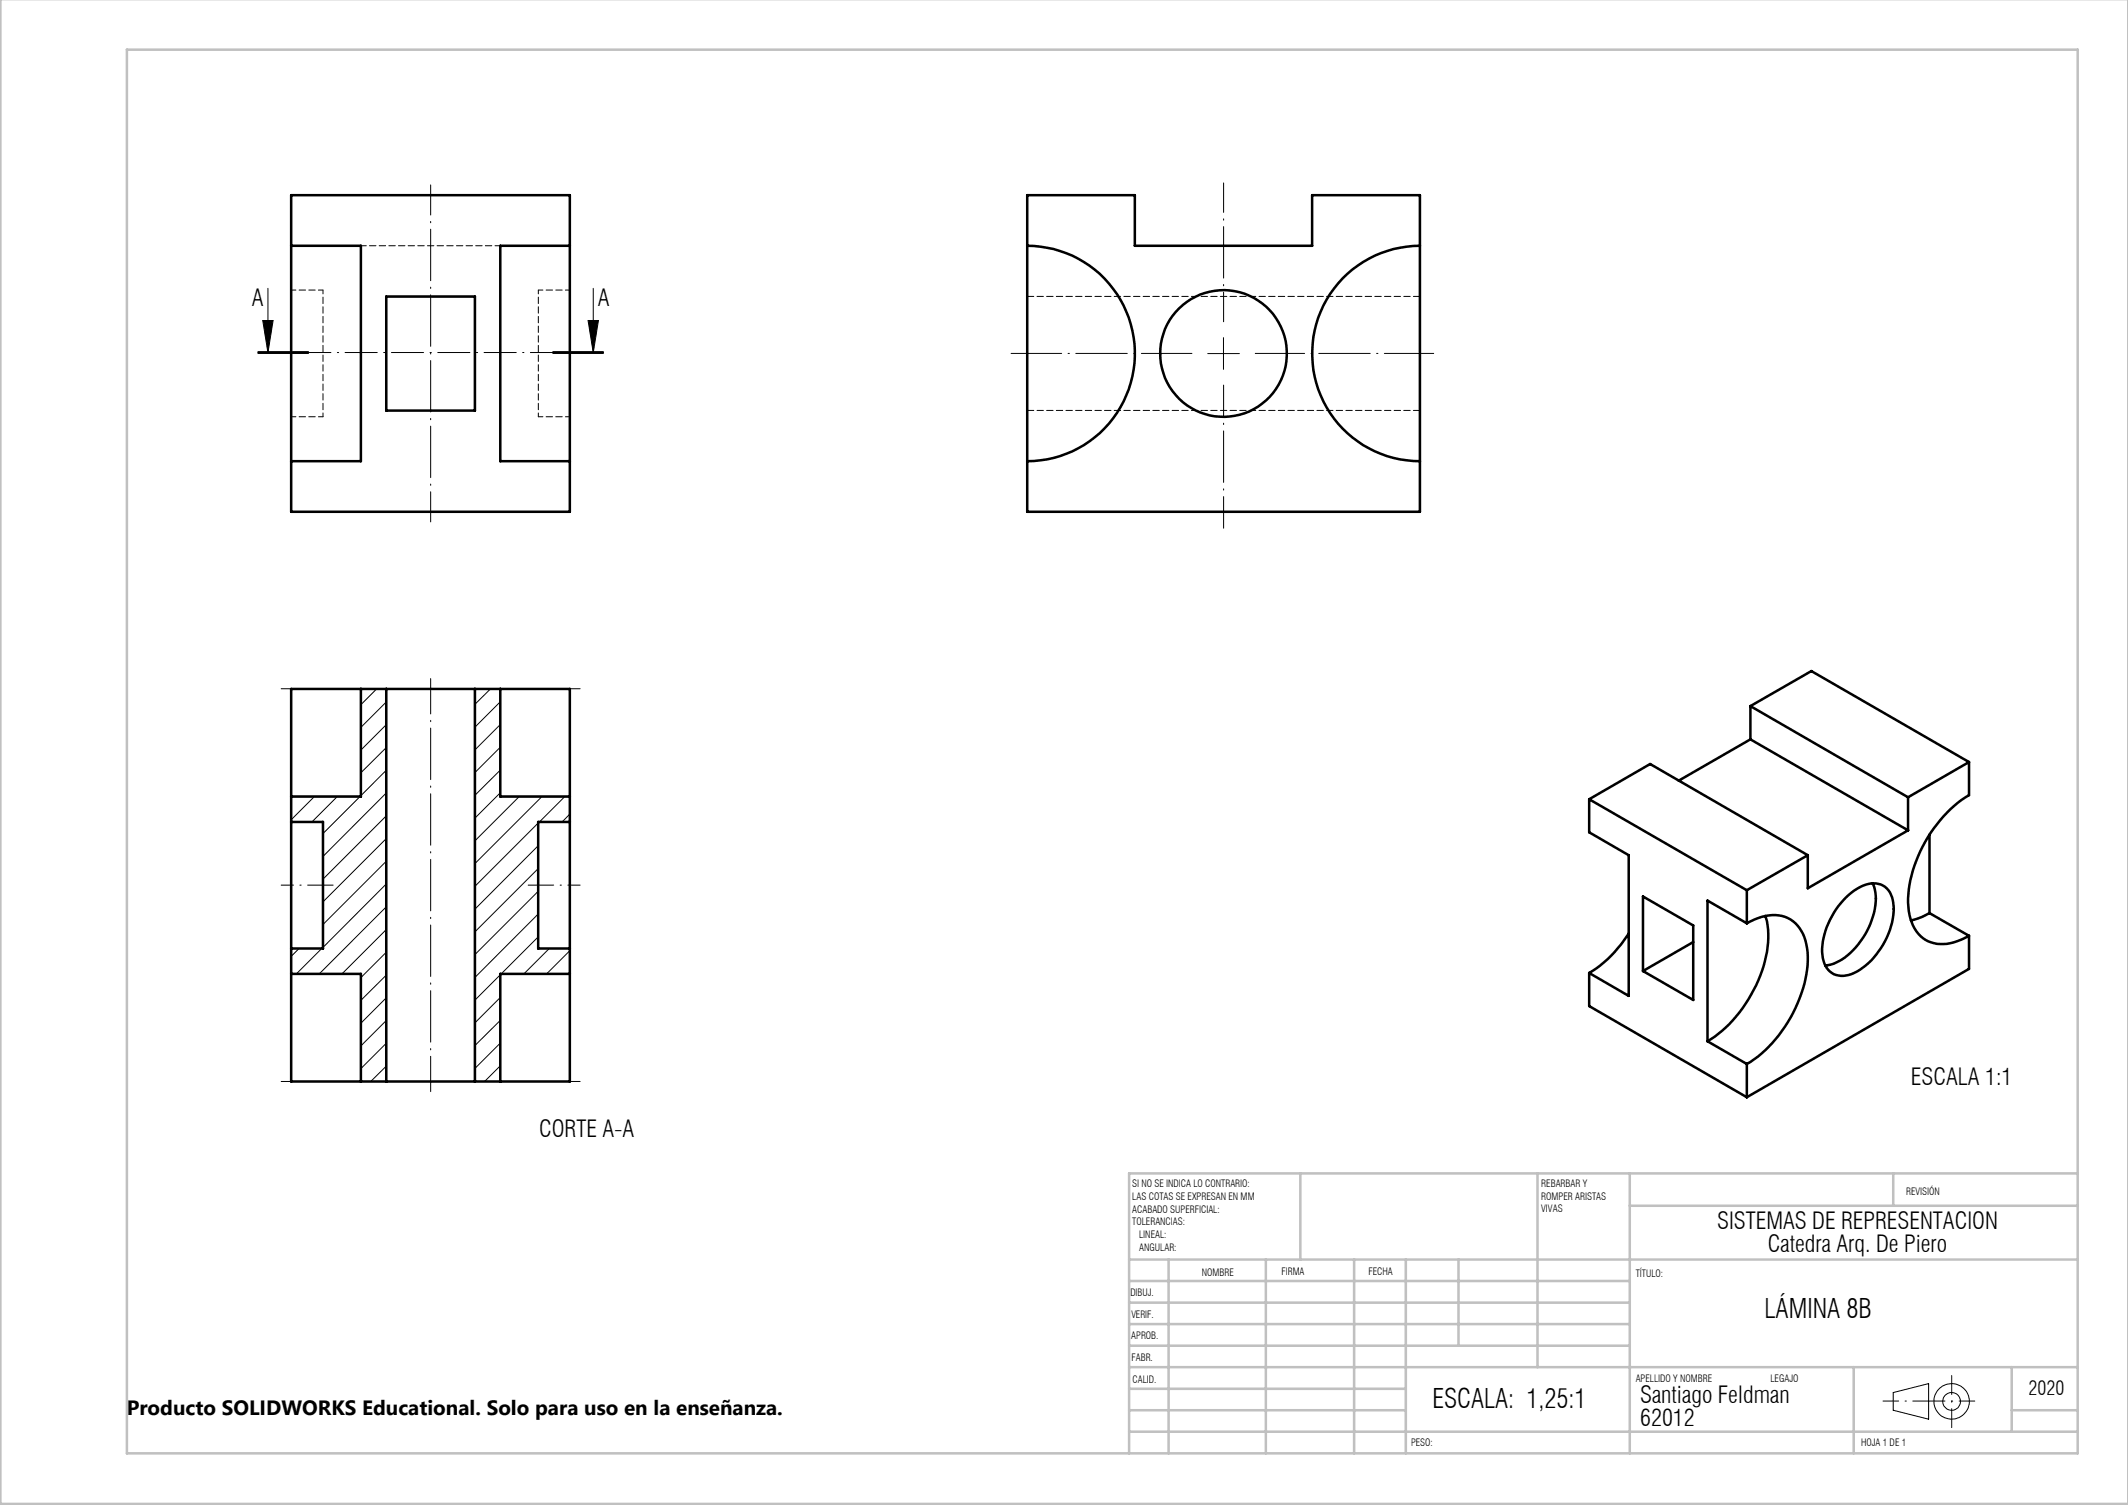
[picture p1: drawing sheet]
<svg xmlns="http://www.w3.org/2000/svg" width="420mm" height="297mm" viewBox="0 0 420 297" stroke-linecap="round" stroke-linejoin="round" font-family="sans-serif">
<g fill="none" stroke="#000" stroke-width=".2">
<path d="M52.9 56.9v12.7M117.1 56.9v12.7M50.9 69.7h10zM50.9 69.6h10M50.9 69.4h10M51.9 63.2h2l-1 6.4zM109.1 69.7h10M109.1 69.6h10M109.1 69.4h10M116.1 63.2h2l-1 6.4zM238.4 69.8h6.2M241.5 66.6v6.3"/>
<path d="M74.3 136l-3.1 3.1M76.2 138.5l-5 5M96.8 136l-3.1 3M98.7 138.5l-5 5M57.6 157.2l-.1 .1M62.1 157.2l-4.6 4.6M66.6 157.2l-5 5M71 157.2l-7.3 7.3M76.2 143l-5 5M76.2 147.5l-5 5M76.2 152l-5 5M76.2 156.5l-12.5 12.5"/>
<path d="M98.7 143l-5 5M98.7 147.5l-5 5M98.7 156.5l-5 5M98.7 152l-5 4.9M102.5 157.2l-8.8 8.7M107 157.2l-13.3 13.2M111.5 157.2l-5 5M76.2 161l-12.5 12.5M76.2 165.5l-12.5 12.5M76.2 170l-12.5 12.5M76.2 174.4l-12.5 12.6M76.2 179l-13.2 13.2"/>
<path d="M106.2 166.9l-12.5 12.5M106.2 171.4l-12.5 12.5M106.2 175.9l-12.5 12.5M106.2 162.4l-12.5 12.5M112.5 160.7l-1.6 1.5M59 187.2l-1.5 1.5M63.5 187.2l-5 5M76.2 183.4l-8.7 8.8M76.2 187.9l-5 5M76.2 192.4l-5 5M76.2 196.9l-5 5M98.7 192.4l-5 5"/>
<path d="M98.7 196.8l-5 5.1M106.2 180.4l-12.5 12.5M106.2 184.9l-7.3 7.3M108.4 187.2l-5 5M112.5 187.6l-4.6 4.6M112.5 192.1l-.1 .1M76.2 201.4l-5 5M76.2 205.9l-5 5M76.2 210.4l-3 3M98.7 201.4l-5 4.9M98.7 205.8l-5 5.1M98.7 210.3l-3.1 3.1"/>
<path d="M373.7 274.8l6.9-1.8v7.1l-6.9-1.8z"/>
<circle cx="385.2" cy="276.6" r="1.75"/>
<circle cx="385.2" cy="276.5" r="3.5"/>
</g>
<path d="M371.6 276.5h18.2" fill="none" stroke="#000" stroke-width=".2" stroke-dasharray="6.3 1.3 .3 1.3" stroke-dashoffset="3.3"/>
<path d="M385.2 271.5v10.2" fill="none" stroke="#000" stroke-width=".2" stroke-dasharray="6.3 1.3 .3 1.3" stroke-dashoffset="2.6"/>
<g fill="none" stroke="#c0c0c0" stroke-width=".5">
<path d="M.1 -.1v296.9h419.9M25 9.8h385.1v277h-385.1zM256.6 231.6v17M303.5 231.6v38.2M321.7 231.6v55.2M321.7 237.9h88.4M373.7 231.6v6.3M410.1 231.6h-187.3v55.2M222.8 248.6h187.3M222.8 257.1h98.9M222.8 252.8h98.9M230.6 248.6v38.2"/>
<path d="M249.8 248.6v38.2M267.3 248.6v38.2M277.5 248.6v38.2M287.9 248.6v17M222.8 265.6h98.9M222.8 261.3h98.9M222.8 278.3h54.7M222.8 274.1h54.7M222.8 269.8h187.3M365.9 269.8v17M397.1 278.3h13M397.1 269.8v12.7"/>
<path d="M222.8 282.5h187.3"/>
</g>
<path d="M241.5 63.5v-27.4" fill="none" stroke="#000" stroke-width=".2" stroke-dasharray="10.2 1.3 .3 1.3" stroke-dashoffset="4.3"/>
<path d="M235.3 69.7h-35.7" fill="none" stroke="#000" stroke-width=".2" stroke-dasharray="10.2 1.3 .3 1.3" stroke-dashoffset=".2"/>
<path d="M241.5 76v28.2" fill="none" stroke="#000" stroke-width=".2" stroke-dasharray="10.2 1.3 .3 1.3" stroke-dashoffset="3.9"/>
<path d="M247.7 69.7h35.3" fill="none" stroke="#000" stroke-width=".2" stroke-dasharray="10.2 1.3 .3 1.3" stroke-dashoffset=".4"/>
<path d="M119.1 69.6h-68.2" fill="none" stroke="#000" stroke-width=".2" stroke-dasharray="6.3 1.3 .3 1.3" stroke-dashoffset="1.1"/>
<path d="M85 103v-66.5" fill="none" stroke="#000" stroke-width=".2" stroke-dasharray="10.2 1.3 .3 1.3" stroke-dashoffset="4.2"/>
<path d="M73.2 135.9h-17.7M96.7 135.9h17.8M73.2 213.4h-17.7M96.7 213.4h17.8" fill="none" stroke="#000" stroke-width=".2" stroke-dasharray="10.2 1.3 .3 1.3" stroke-dashoffset="2.7"/>
<path d="M65.7 174.7h-10.2M104.2 174.7h10.3" fill="none" stroke="#000" stroke-width=".2" stroke-dasharray="10.2 1.3 .3 1.3" stroke-dashoffset="5.1"/>
<path d="M85 215.4v-81.5" fill="none" stroke="#000" stroke-width=".2" stroke-dasharray="10.2 1.3 .3 1.3" stroke-dashoffset="3.2"/>
<path d="M116.1 63.2h2l-1 6.4zM51.9 63.2h2l-1 6.4z" fill="#000"/>
<g fill="none" stroke="#000" stroke-width=".5">
<path d="M202.7 38.5h21.3v10h35v-10h21.2v62.5h-77.5zM57.5 48.5v42.5M57.5 48.5h13.7v42.5h-13.7M57.5 48.5v-10h55v10M76.2 58.5h17.5v22.5h-17.5zM112.5 48.5v42.5M112.5 48.5h-13.8v42.5h13.8M202.7 48.5a21.3 21.3 0 0 1 21.3 21.3 21.3 21.3 0 0 1-21.3 21.2M280.2 48.5a21.3 21.3 0 0 0-21.2 21.3 21.3 21.3 0 0 0 21.2 21.2M57.5 91v10h55v-10M71.2 136v21.2h-13.7M76.2 136v77.4"/>
<path d="M93.7 136v77.4M98.7 136v21.2h13.8M345.5 139.3l12-6.9 31.1 18M345.5 139.3l31.1 18M345.5 139.3v6.6M57.5 157.2v-21.2h55v21.2M57.5 157.2v5M112.5 157.2v5M313.7 157.7v6.5l7.8 4.6v27.7l-7.8-4.5M313.7 157.7l31.1 18M313.7 157.7l12-6.9 31.1 18M345.5 145.9l31.1 18"/>
<path d="M345.5 145.9l-14.2 8.2M376.6 157.3v6.6M388.6 150.4v6.5a26.5 26.5 0 0 0-12 21.2 8.2 8.2 0 0 0 3.9 7.6 8.3 8.3 0 0 0 7.4-.6l.7-.4M388.6 150.4l-12 6.9M57.5 162.2v25M57.5 162.2h6.2v25h-6.2M112.5 162.2v25M112.5 162.2h-6.3v25h6.3M324.3 176.9l9.9 5.7v14.7l-9.9-5.7zM344.8 175.7v6.5M356.8 168.8l-12 6.9M364.3 177.1a8.1 8.1 0 0 1 6-2.8 4.1 4.1 0 0 1 3.4 4.4 15 15 0 0 1-8.3 13.5 4 4 0 0 1-5.7-3.7 14.9 14.9 0 0 1 4.6-11.4z"/>
<path d="M369.6 174.3a9.3 9.3 0 0 1-.2 7.2 14.5 14.5 0 0 1-7.5 8.7l-1.6 .3M376.6 163.9l-19.8 11.4v-6.5M380.8 164.7v15.5M57.5 192.2v21.2h55v-21.2M57.5 192.2h13.7v21.2M57.5 187.2v5M112.5 187.2v5M112.5 192.2h-13.8v21.2M313.7 192v6.5l31.1 18M321.5 184.3a24.1 24.1 0 0 1-7.8 7.7M334.2 185.9l-9.9 5.7M344.8 182.2a8.8 8.8 0 0 1 8.1-1 7.8 7.8 0 0 1 3.9 6.7 25.7 25.7 0 0 1-6.4 17.2 20.9 20.9 0 0 1-5.6 4.9"/>
<path d="M344.8 182.2l-7.8-4.5v27.8M348.4 180.8a18.1 18.1 0 0 1-1 11.7 26.4 26.4 0 0 1-10.4 13M380.8 180.2l-1.4 .7-2.2 .7M380.8 180.2l7.8 4.5M388.6 184.7v6.5l-43.8 25.3M337 205.5l7.8 4.5M344.8 210v6.5"/>
<circle cx="241.5" cy="69.8" r="12.5"/>
</g>
<path d="M98.7 48.5h-27.5" fill="none" stroke="#000" stroke-width=".2" stroke-dasharray="1.3 .6" stroke-dashoffset=".2"/>
<path d="M63.7 57.2v25M106.2 57.2v25" fill="none" stroke="#000" stroke-width=".2" stroke-dasharray="1.3 .6" stroke-dashoffset=".5"/>
<path d="M63.7 57.2h-6.2M112.5 57.2h-6.3M57.5 82.2h6.2M106.2 82.2h6.3" fill="none" stroke="#000" stroke-width=".2" stroke-dasharray="1.3 .6" stroke-dashoffset=".4"/>
<path d="M202.8 58.5h77.4M202.8 81h77.4" fill="none" stroke="#000" stroke-width=".2" stroke-dasharray="1.3 .6"/>
<g font-size="5.3">
<text x="348.3" y="260.1">LÁMINA 8B</text>
<text x="282.7" y="277.9">ESCALA: 1,25:1</text>
</g>
<g font-size="4.6">
<text x="49.7" y="60.4">A</text>
<text x="118" y="60.4">A</text>
<text x="377.2" y="214.2">ESCALA 1:1</text>
<text x="106.4" y="224.4">CORTE A-A</text>
<text x="338.9" y="242.5">SISTEMAS DE REPRESENTACION</text>
<text x="348.9" y="247.1">Catedra Arq. De Piero</text>
<text x="323.7" y="276.8">Santiago Feldman</text>
<text x="323.7" y="281.4">62012</text>
</g>
<text font-size="4.1" x="25" y="279.3">Producto SOLIDWORKS Educational. Solo para uso en la enseñanza.</text>
<text font-size="3.9" x="400.4" y="275.3">2020</text>
<g font-size="2">
<text x="223.5" y="234.3">SI NO SE INDICA LO CONTRARIO:</text>
<text x="223.5" y="236.8">LAS COTAS SE EXPRESAN EN MM</text>
<text x="223.5" y="239.3">ACABADO SUPERFICIAL:</text>
<text x="304.2" y="234.2">REBARBAR Y</text>
<text x="304.2" y="236.7">ROMPER ARISTAS</text>
<text x="304.2" y="239.2">VIVAS</text>
<text x="376.2" y="235.9">REVISIÓN</text>
<text x="223.5" y="241.8">TOLERANCIAS:</text>
<text x="224.8" y="244.3">LINEAL:</text>
<text x="224.8" y="246.8">ANGULAR:</text>
<text x="237.2" y="251.7">NOMBRE</text>
<text x="252.9" y="251.7">FIRMA</text>
<text x="270.1" y="251.7">FECHA</text>
<text x="322.8" y="252">TÍTULO:</text>
<text x="223.1" y="255.8">DIBUJ.</text>
<text x="223.3" y="260.1">VERIF.</text>
<text x="223.3" y="264.2">APROB.</text>
<text x="223.3" y="268.5">FABR.</text>
<text x="223.6" y="272.9">CALID.</text>
<text x="322.8" y="272.8">APELLIDO Y NOMBRE</text>
<text x="349.4" y="272.8">LEGAJO</text>
<text x="278.5" y="285.3">PESO:</text>
<text x="367.3" y="285.3">HOJA 1 DE 1</text>
</g>
</svg>
